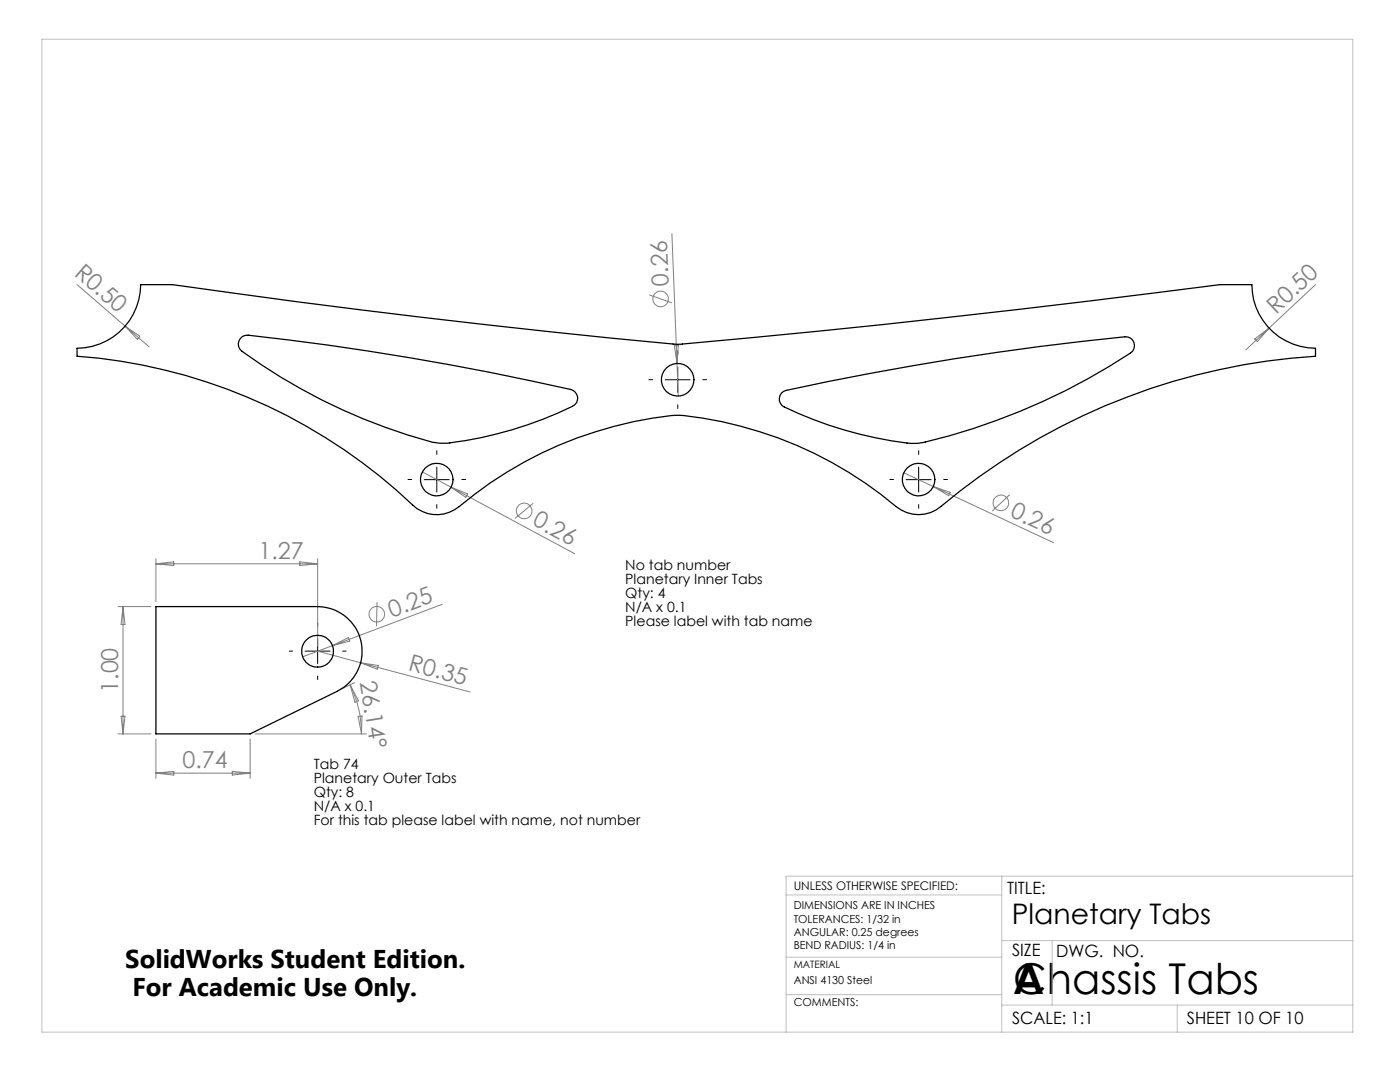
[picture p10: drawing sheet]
<svg xmlns="http://www.w3.org/2000/svg" width="279mm" height="216mm" viewBox="0 0 279 216" stroke-linecap="round" stroke-linejoin="round" font-family="sans-serif">
<g fill="none" stroke="#808080" stroke-width=".2">
<path d="M15.4 56.8l14.4 12.4M129.6 58.8l4.5 1.6M134.1 46.6l1 25.9M262.5 56.8l-9.2 8.7M25 65.1l2.9 2-.5 .6zM134.6 69h.8l-.3 3.5zM135.1 72.5l.3 6.5M250.4 67.6l2.9-2.1-2.4 2.7zM253.3 65.5l-4.7 4.3M84.3 94.2l5.7 3M90 97.2l24.7 13.3M90 97.2l3.3 1.4-.3 .6z"/>
<path d="M180.4 94.3l29.9 14M186.3 97.1l3.4 1.1-.4 .7zM201.5 98.7l-3.5 3.3M31.1 111.5v8.6M31.1 112.5l3.6-.4v.8zM31.1 112.5h32.3M59.8 112.1l3.6 .4-3.6 .4zM63.4 111.5v17.4M106.4 100.4l-3.6 3.1M23.6 121h6.5M24.6 121v25.4M24.6 121l.3 3.6h-.7z"/>
<path d="M63.4 129.9l8.6 2.4M66.4 128.8l-6 2.3M66.4 128.8l3.1-1.6 .3 .7zM69.9 136.7l.5 1.2a21.3 21.3 0 0 1 1.7 8.5M69.9 136.7l1.6 3.1-.7 .3zM70.8 136.2l-2.6 1.3M72 132.3l21.8 5.8M72 132.3l3.5 .5-.2 .7zM75.2 120.2l-.1 4.8M88.3 120.6l-21.9 8.2M23.6 146.4h6.5M24.2 142.9h.7l-.3 3.5z"/>
<path d="M31.1 147.5v7.8M31.1 154.3h18.8M31.1 154.3l3.6-.4v.8zM46.4 153.9l3.5 .4-3.5 .4zM49.9 147.5v7.8M50.9 146.4h22.2M71.5 142.9h.7l-.1 3.5z"/>
<circle cx="131.8" cy="59.7" r="1.56"/>
<circle cx="104.6" cy="102" r="1.55"/>
<circle cx="199.7" cy="100.3" r="1.56"/>
<circle cx="75.2" cy="122.6" r="1.55"/>
</g>
<g fill="none" stroke="#000" stroke-width=".2" stroke-dasharray="15.2 1.3 1.3 1.3">
<path d="M130.3 75.8h-.8M135.3 70.8v-.8M140.3 75.8h.7M82.2 95.7h-.8M87.2 90.7v-.8M92.2 95.7h.7M135.3 80.8v.7M178.3 95.7h-.7M183.3 90.7v-.8M188.3 95.7h.8M87.2 100.7v.7M183.3 100.7v.7"/>
<path d="M58.4 129.9h-.7M63.4 124.9v-.6M63.4 134.9v.7M68.4 129.9h.7"/>
</g>
<path d="M132.8 75.8h4.9M135.3 73.3v5M84.7 95.7h4.9M87.2 93.2v5M180.8 95.7h5M183.3 93.2v5M60.9 129.9h5M63.4 127.5v4.9" fill="none" stroke="#000" stroke-width=".2"/>
<path d="M8.4 7.8h261.6v198.2h-261.6zM156.9 178.6h43M199.9 174.8v31.2M270 174.8h-113.1v31.2M156.9 198.5h43M156.9 191h43M199.9 187.7h70.1M210 187.7v12.9M199.9 200.6h70.1M234.9 200.6v5.4" fill="none" stroke="#c0c0c0" stroke-width=".2"/>
<g fill="none" stroke="#000" stroke-width=".25">
<path d="M28.1 56.8h6.3a1841.4 1841.4 0 0 0 101.1 11.9 2460.6 2460.6 0 0 0 108-11.9h6.3a12.7 12.7 0 0 0 12.7 12.7v1.6a129.4 129.4 0 0 0-75.7 30.6 7 7 0 0 1-8-.6 78.5 78.5 0 0 0-43.8-18.2 79.5 79.5 0 0 0-43.3 18.2 7 7 0 0 1-9.4-.3 109 109 0 0 0-66.9-29.7v-1.6a12.8 12.8 0 0 0 12.7-12.7zM48 67.5l.4-.4 .6-.2a529.3 529.3 0 0 1 65.4 11 1.76 1.76 0 0 1-.1 3.2 77.1 77.1 0 0 1-25.5 7.3h-1.6a100 100 0 0 1-27.2-10.8 90.4 90.4 0 0 1-12.1-7.9 1.75 1.75 0 0 1 .1-2.2zM156 78.4l.4-.3a552.4 552.4 0 0 1 68.6-10.9 1.77 1.77 0 0 1 1.4 1.5 1.77 1.77 0 0 1-.8 1.7 127.4 127.4 0 0 1-42.3 18l-.9 .1a74.6 74.6 0 0 1-26.3-7.6 1.79 1.79 0 0 1-.1-2.5zM31.1 121h32.3a8.9 8.9 0 0 1 8.6 6.9 8.9 8.9 0 0 1-4.7 10l-17.4 8.5h-18.8z"/>
<circle cx="135.2" cy="75.8" r="3.3"/>
<circle cx="87.2" cy="95.7" r="3.2"/>
<circle cx="183.3" cy="95.7" r="3.2"/>
<circle cx="63.4" cy="129.9" r="3.2"/>
</g>
<g font-size="8.5">
<text x="202.2" y="198.3">A</text>
<text x="202.2" y="198.3">Chassis Tabs</text>
</g>
<text font-size="5.6" x="201.9" y="184.4">Planetary Tabs</text>
<g font-size="5.1">
<text x="25" y="193.2">SolidWorks Student Edition.</text>
<text x="26.4" y="198.8">For Academic Use Only.</text>
</g>
<g font-size="4.7" fill="#808080">
<text x="14.6" y="54.8" transform="rotate(41 14.6 54.8)">R0.50</text>
<text x="133.5" y="57" transform="rotate(-92 133.5 57)">0.26</text>
<text x="254.7" y="62.8" transform="rotate(-43 254.7 62.8)">R0.50</text>
<text x="106.1" y="104.7" transform="rotate(28 106.1 104.7)">0.26</text>
<text x="201.4" y="103" transform="rotate(25 201.4 103)">0.26</text>
<text x="51.6" y="111.5">1.27</text>
<text x="78.2" y="123.2" transform="rotate(-21 78.2 123.2)">0.25</text>
<text x="71.8" y="136.1" transform="rotate(81 71.8 136.1)">26.14°</text>
<text x="81.3" y="133.7" transform="rotate(15 81.3 133.7)">R0.35</text>
<text x="23.6" y="138.3" transform="rotate(-90 23.6 138.3)">1.00</text>
<text x="36.4" y="153.3">0.74</text>
</g>
<g font-size="3.4">
<text x="201" y="178.4">TITLE:</text>
<text x="202" y="190.8">SIZE</text>
<text x="210.8" y="190.9">DWG. NO.</text>
<text x="202" y="204.4">SCALE: 1:1</text>
<text x="236.9" y="204.4">SHEET 10 OF 10</text>
</g>
<g font-size="2.8">
<text x="124.8" y="113.7">No tab number</text>
<text x="124.8" y="116.5">Planetary Inner Tabs</text>
<text x="124.8" y="119.3">Qty: 4</text>
<text x="124.8" y="122.2">N/A x 0.1</text>
<text x="124.8" y="125">Please label with tab name</text>
<text x="62.6" y="153.4">Tab 74</text>
<text x="62.6" y="156.2">Planetary Outer Tabs</text>
<text x="62.6" y="159">Qty: 8</text>
<text x="62.6" y="161.8">N/A x 0.1</text>
<text x="62.6" y="164.7">For this tab please label with name, not number</text>
</g>
<text font-size="2.4" x="158.4" y="177.6">UNLESS OTHERWISE SPECIFIED:</text>
<g font-size="2.2">
<text x="158.4" y="181.4">DIMENSIONS ARE IN INCHES</text>
<text x="158.4" y="184.1">TOLERANCES: 1/32 in</text>
<text x="158.4" y="186.7">ANGULAR: 0.25 degrees</text>
<text x="158.4" y="189.4">BEND RADIUS: 1/4 in</text>
<text x="158.4" y="196.3">ANSI 4130 Steel</text>
<text x="158.4" y="200.8">COMMENTS:</text>
</g>
<text font-size="2" x="158.4" y="193.2">MATERIAL</text>
</svg>
